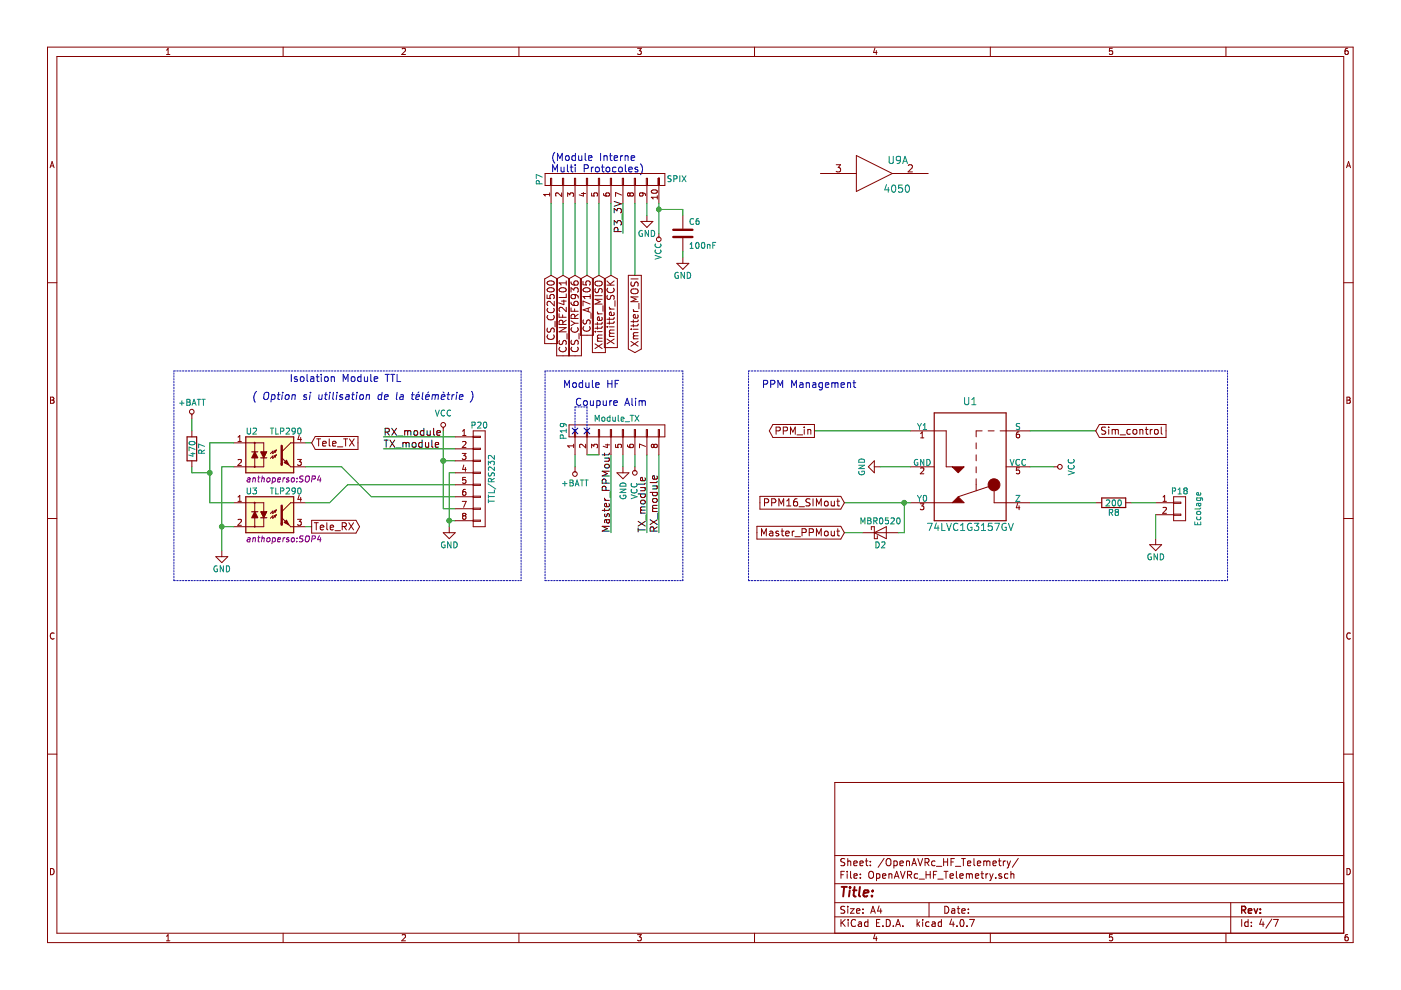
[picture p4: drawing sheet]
EESchema Schematic File Version 2
LIBS:Mega_2560 core mini_full_2.0-rescue
LIBS:power
LIBS:device
LIBS:transistors
LIBS:conn
LIBS:linear
LIBS:regul
LIBS:74xx
LIBS:cmos4000
LIBS:adc-dac
LIBS:memory
LIBS:xilinx
LIBS:microcontrollers
LIBS:dsp
LIBS:microchip
LIBS:analog_switches
LIBS:motorola
LIBS:texas
LIBS:intel
LIBS:audio
LIBS:interface
LIBS:digital-audio
LIBS:philips
LIBS:display
LIBS:cypress
LIBS:siliconi
LIBS:opto
LIBS:atmel
LIBS:contrib
LIBS:valves
LIBS:OPEN_EVO
LIBS:Mega_2560 core mini_full_2.0-cache
EELAYER 25 0
EELAYER END
$Descr A4 11693 8268
encoding utf-8
Sheet 4 7
Title ""
Date ""
Rev ""
Comp ""
Comment1 ""
Comment2 ""
Comment3 ""
Comment4 ""
$EndDescr
$Comp
L R-RESCUE-Mega_2560_core_mini_full_2.0 R7
U 1 1
P 1600 3750
F 0 "R7" V 1680 3750 50  0000 C CNN
F 1 "470" V 1600 3750 50  0000 C CNN
F 2 "Resistors_SMD:R_1206" V 1530 3750 50  0001 C CNN
F 3 "" H 1600 3750 50  0000 C CNN
	1    1600 3750
	1    0    0    -1  
$EndComp
$Comp
L GND-RESCUE-Mega_2560_core_mini_full_2.0 #PWR067
U 1 1
P 1850 4600
F 0 "#PWR067" H 1850 4350 50  0001 C CNN
F 1 "GND" H 1850 4450 50  0000 C CNN
F 2 "" H 1850 4600 50  0000 C CNN
F 3 "" H 1850 4600 50  0000 C CNN
	1    1850 4600
	1    0    0    -1  
$EndComp
$Comp
L +BATT #PWR068
U 1 1
P 1600 3500
F 0 "#PWR068" H 1600 3350 50  0001 C CNN
F 1 "+BATT" H 1600 3640 50  0000 C CNN
F 2 "" H 1600 3500 50  0000 C CNN
F 3 "" H 1600 3500 50  0000 C CNN
	1    1600 3500
	1    0    0    -1  
$EndComp
$Comp
L CONN_01X08 P19
U 1 1
P 5150 3600
F 0 "P19" H 5150 4050 50  0000 C CNN
F 1 "Module_TX" V 5250 3600 50  0000 C CNN
F 2 "Pin_Headers:Pin_Header_Straight_2x04_Pitch2.54mm" H 5150 3600 50  0001 C CNN
F 3 "" H 5150 3600 50  0000 C CNN
	1    5150 3600
	0    -1   -1   0   
$EndComp
$Comp
L GND-RESCUE-Mega_2560_core_mini_full_2.0 #PWR069
U 1 1
P 5200 3900
F 0 "#PWR069" H 5200 3650 50  0001 C CNN
F 1 "GND" V 5200 3700 50  0000 C CNN
F 2 "" H 5200 3900 50  0000 C CNN
F 3 "" H 5200 3900 50  0000 C CNN
	1    5200 3900
	1    0    0    -1  
$EndComp
Text Label 5100 4450 1    60   ~ 0
Master_PPMout
$Comp
L VCC #PWR070
U 1 1
P 5300 3900
F 0 "#PWR070" H 5300 3750 50  0001 C CNN
F 1 "VCC" V 5300 4100 50  0000 C CNN
F 2 "" H 5300 3900 50  0000 C CNN
F 3 "" H 5300 3900 50  0000 C CNN
	1    5300 3900
	-1   0    0    1   
$EndComp
Text Notes 3350 3200 2    60   ~ 0
Isolation Module TTL
$Comp
L +BATT #PWR071
U 1 1
P 4800 3900
F 0 "#PWR071" H 4800 3750 50  0001 C CNN
F 1 "+BATT" H 4800 4040 50  0000 C CNN
F 2 "" H 4800 3900 50  0000 C CNN
F 3 "" H 4800 3900 50  0000 C CNN
	1    4800 3900
	-1   0    0    1   
$EndComp
NoConn ~ 4800 3600
NoConn ~ 4900 3600
$Comp
L R-RESCUE-Mega_2560_core_mini_full_2.0 R8
U 1 1
P 9300 4200
F 0 "R8" V 9380 4200 50  0000 C CNN
F 1 "200" V 9300 4200 50  0000 C CNN
F 2 "Resistors_SMD:R_1206" V 9230 4200 50  0001 C CNN
F 3 "" H 9300 4200 50  0000 C CNN
	1    9300 4200
	0    1    1    0   
$EndComp
Text Notes 7150 3250 2    60   ~ 0
PPM Management
$Comp
L MBR0520 D2
U 1 1
P 7350 4450
F 0 "D2" H 7350 4350 50  0000 C CNN
F 1 "MBR0520" H 7350 4550 50  0000 C CNN
F 2 "Diodes_SMD:D_SOD-123" H 7350 4275 50  0001 C CNN
F 3 "" H 7350 4450 50  0001 C CNN
	1    7350 4450
	1    0    0    -1  
$EndComp
Text Notes 2100 3350 0    60   Italic 0
( Option si utilisation de la télémètrie )
$Comp
L CONN_01X02 P18
U 1 1
P 9850 4250
F 0 "P18" H 9850 4400 50  0000 C CNN
F 1 "Ecolage" V 10000 4250 50  0000 C CNN
F 2 "Pin_Headers:Pin_Header_Straight_1x02_Pitch2.54mm" H 9850 4250 50  0001 C CNN
F 3 "" H 9850 4250 50  0000 C CNN
	1    9850 4250
	1    0    0    -1  
$EndComp
$Comp
L GND-RESCUE-Mega_2560_core_mini_full_2.0 #PWR072
U 1 1
P 9650 4500
F 0 "#PWR072" H 9650 4250 50  0001 C CNN
F 1 "GND" H 9650 4350 50  0000 C CNN
F 2 "" H 9650 4500 50  0000 C CNN
F 3 "" H 9650 4500 50  0000 C CNN
	1    9650 4500
	1    0    0    -1  
$EndComp
$Comp
L TLP290-RESCUE-Mega_2560_core_mini_full_2.0 U3
U 1 1
P 2250 4300
F 0 "U3" H 2050 4500 50  0000 L CNN
F 1 "TLP290" H 2250 4500 50  0000 L CNN
F 2 "anthoperso:SOP4" H 2050 4100 50  0000 L CIN
F 3 "" H 2275 4300 50  0000 L CNN
	1    2250 4300
	1    0    0    -1  
$EndComp
$Comp
L CONN_01X08 P20
U 1 1
P 4000 4000
F 0 "P20" H 4000 4450 50  0000 C CNN
F 1 "TTL/RS232" V 4100 4000 50  0000 C CNN
F 2 "anthoperso:Con_RS232_TTL" H 4000 4000 50  0001 C CNN
F 3 "" H 4000 4000 50  0000 C CNN
	1    4000 4000
	1    0    0    -1  
$EndComp
$Comp
L GND-RESCUE-Mega_2560_core_mini_full_2.0 #PWR073
U 1 1
P 3750 4400
F 0 "#PWR073" H 3750 4150 50  0001 C CNN
F 1 "GND" H 3750 4250 50  0000 C CNN
F 2 "" H 3750 4400 50  0000 C CNN
F 3 "" H 3750 4400 50  0000 C CNN
	1    3750 4400
	1    0    0    -1  
$EndComp
$Comp
L VCC #PWR074
U 1 1
P 3700 3600
F 0 "#PWR074" H 3700 3450 50  0001 C CNN
F 1 "VCC" H 3700 3750 50  0000 C CNN
F 2 "" H 3700 3600 50  0000 C CNN
F 3 "" H 3700 3600 50  0000 C CNN
	1    3700 3600
	1    0    0    -1  
$EndComp
$Comp
L TLP290-RESCUE-Mega_2560_core_mini_full_2.0 U2
U 1 1
P 2250 3800
F 0 "U2" H 2050 4000 50  0000 L CNN
F 1 "TLP290" H 2250 4000 50  0000 L CNN
F 2 "anthoperso:SOP4" H 2050 3600 50  0000 L CIN
F 3 "" H 2275 3800 50  0000 L CNN
	1    2250 3800
	1    0    0    -1  
$EndComp
Text Notes 4800 3400 0    60   ~ 0
Coupure Alim \n
Text Label 3200 3750 0    60   ~ 0
TX_module
Text Label 3200 3650 0    60   ~ 0
RX_module
Text Label 5500 4450 1    60   ~ 0
RX_module
Text Label 5400 4450 1    60   ~ 0
TX_module
$Comp
L 74LVC1G3157 U1
U 1 1
P 8100 3900
F 0 "U1" H 8100 4450 60  0000 C CNN
F 1 "74LVC1G3157GV" H 8100 3400 60  0000 C CNN
F 2 "SOT-457" H 8100 3900 60  0001 C CNN
F 3 "" H 8100 3900 60  0000 C CNN
	1    8100 3900
	1    0    0    -1  
$EndComp
$Comp
L VCC #PWR075
U 1 1
P 8800 3900
F 0 "#PWR075" H 8800 3750 50  0001 C CNN
F 1 "VCC" H 8800 4050 50  0000 C CNN
F 2 "" H 8800 3900 50  0000 C CNN
F 3 "" H 8800 3900 50  0000 C CNN
	1    8800 3900
	0    1    1    0   
$EndComp
$Comp
L GND-RESCUE-Mega_2560_core_mini_full_2.0 #PWR076
U 1 1
P 7350 3900
F 0 "#PWR076" H 7350 3650 50  0001 C CNN
F 1 "GND" H 7350 3750 50  0000 C CNN
F 2 "" H 7350 3900 50  0000 C CNN
F 3 "" H 7350 3900 50  0000 C CNN
	1    7350 3900
	0    1    1    0   
$EndComp
Text Notes 4700 3250 0    60   ~ 0
Module HF
Wire Wire Line
	9650 4200 9450 4200
Wire Wire Line
	9650 4300 9650 4500
Wire Notes Line
	1450 4850 4350 4850
Wire Wire Line
	5000 3800 4900 3800
Connection ~ 1850 4400
Wire Wire Line
	1950 4400 1850 4400
Wire Wire Line
	1850 3900 1850 4600
Wire Wire Line
	1950 3900 1850 3900
Wire Wire Line
	5100 3800 5100 4450
Wire Wire Line
	1600 3600 1600 3500
Wire Wire Line
	2600 3700 2550 3700
Wire Wire Line
	2550 4400 2600 4400
Wire Wire Line
	5500 3800 5500 4450
Wire Wire Line
	5400 3800 5400 4450
Wire Wire Line
	3750 3950 3800 3950
Wire Wire Line
	3100 4150 3800 4150
Wire Wire Line
	2550 4200 2750 4200
Wire Wire Line
	2750 4200 2900 4050
Wire Wire Line
	2900 4050 3800 4050
Connection ~ 3750 4350
Wire Wire Line
	3750 3950 3750 4400
Wire Wire Line
	3700 3600 3700 4250
Wire Wire Line
	3800 3850 3700 3850
Connection ~ 3700 3850
Wire Wire Line
	3100 4150 2850 3900
Wire Wire Line
	2850 3900 2550 3900
Wire Wire Line
	3800 3650 3200 3650
Wire Wire Line
	3800 3750 3200 3750
Wire Wire Line
	8600 3900 8800 3900
Wire Wire Line
	9150 4200 8600 4200
Wire Wire Line
	7600 3900 7350 3900
Wire Wire Line
	8600 3600 9150 3600
Wire Wire Line
	6800 3600 7600 3600
Wire Wire Line
	7050 4200 7600 4200
Wire Wire Line
	7050 4450 7200 4450
Wire Wire Line
	7550 4450 7550 4200
Connection ~ 7550 4200
Wire Notes Line
	6250 3100 10250 3100
Wire Wire Line
	1750 4200 1950 4200
Wire Wire Line
	1750 3700 1750 4200
Wire Wire Line
	1750 3700 1950 3700
Wire Wire Line
	1750 3950 1600 3950
Wire Wire Line
	1600 3950 1600 3900
Connection ~ 1750 3950
Wire Notes Line
	1450 3100 4350 3100
Wire Notes Line
	4350 3100 4350 4850
Wire Notes Line
	1450 4850 1450 3100
Wire Notes Line
	4800 3600 4800 3400
Wire Notes Line
	4800 3400 4900 3400
Wire Notes Line
	4900 3400 4900 3600
Wire Notes Line
	4550 4850 5700 4850
Wire Notes Line
	5700 4850 5700 3100
Wire Notes Line
	5700 3100 4550 3100
Wire Notes Line
	4550 3100 4550 4850
Wire Wire Line
	3700 4250 3800 4250
Wire Wire Line
	3750 4350 3800 4350
Wire Wire Line
	7550 4450 7500 4450
Wire Wire Line
	5300 3900 5300 3800
Wire Wire Line
	5200 3900 5200 3800
Wire Wire Line
	4800 3900 4800 3800
$Comp
L C-RESCUE-Mega_2560_core_mini_full_2.0 C6
U 1 1
P 5700 1950
F 0 "C6" H 5750 2050 50  0000 L CNN
F 1 "100nF" H 5750 1850 50  0000 L CNN
F 2 "Capacitors_SMD:C_1206" H 5738 1800 50  0001 C CNN
F 3 "" H 5700 1950 50  0000 C CNN
	1    5700 1950
	1    0    0    -1  
$EndComp
$Comp
L GND-RESCUE-Mega_2560_core_mini_full_2.0 #PWR077
U 1 1
P 5700 2150
F 0 "#PWR077" H 5700 1900 50  0001 C CNN
F 1 "GND" H 5700 2000 50  0000 C CNN
F 2 "" H 5700 2150 50  0000 C CNN
F 3 "" H 5700 2150 50  0000 C CNN
	1    5700 2150
	1    0    0    -1  
$EndComp
$Comp
L GND-RESCUE-Mega_2560_core_mini_full_2.0 #PWR078
U 1 1
P 5400 1800
F 0 "#PWR078" H 5400 1550 50  0001 C CNN
F 1 "GND" H 5400 1650 50  0000 C CNN
F 2 "" H 5400 1800 50  0000 C CNN
F 3 "" H 5400 1800 50  0000 C CNN
	1    5400 1800
	1    0    0    -1  
$EndComp
$Comp
L VCC #PWR079
U 1 1
P 5500 1950
F 0 "#PWR079" H 5500 1800 50  0001 C CNN
F 1 "VCC" V 5500 2100 50  0000 C CNN
F 2 "" H 5500 1950 50  0000 C CNN
F 3 "" H 5500 1950 50  0000 C CNN
	1    5500 1950
	-1   0    0    1   
$EndComp
Text Notes 4600 1450 0    60   ~ 0
(Module Interne\nMulti Protocoles)
$Comp
L CONN_01X10 P7
U 1 1
P 5050 1500
F 0 "P7" H 5050 2050 50  0000 C CNN
F 1 "SPIX" V 5050 900 50  0000 C CNN
F 2 "Pin_Header_Straight_2x05_Pitch2.54mm" H 5050 1500 50  0001 C CNN
F 3 "" H 5050 1500 50  0000 C CNN
	1    5050 1500
	0    -1   -1   0   
$EndComp
Text Label 5200 1950 1    60   ~ 0
P3_3V
Wire Wire Line
	5100 1700 5100 2300
Wire Wire Line
	5300 1700 5300 2300
Wire Wire Line
	5000 1700 5000 2300
Wire Wire Line
	5700 2150 5700 2100
Wire Wire Line
	4800 1700 4800 2300
Wire Wire Line
	5400 1800 5400 1700
Wire Wire Line
	4600 1700 4600 2300
Wire Wire Line
	5500 1700 5500 1950
Wire Wire Line
	4900 1700 4900 2300
Wire Wire Line
	4700 1700 4700 2300
Wire Wire Line
	5200 1700 5200 1950
Wire Wire Line
	5700 1800 5700 1750
Wire Wire Line
	5700 1750 5500 1750
Connection ~ 5500 1750
$Comp
L 4050-RESCUE-Mega_2560_core_mini_full_2.0 U9
U 1 1
P 7300 1450
F 0 "U9" H 7495 1565 60  0000 C CNN
F 1 "4050" H 7490 1325 60  0000 C CNN
F 2 "SO-16-N" H 7300 1450 60  0001 C CNN
F 3 "" H 7300 1450 60  0001 C CNN
	1    7300 1450
	1    0    0    -1  
$EndComp
Wire Notes Line
	6250 4850 10250 4850
Wire Notes Line
	10250 4850 10250 3100
Wire Notes Line
	6250 4850 6250 3100
Text GLabel 2600 4400 2    60   Output ~ 0
Tele_RX
Text GLabel 2600 3700 2    60   Input ~ 0
Tele_TX
Text GLabel 4600 2300 3    60   Input ~ 0
CS_CC2500
Text GLabel 4700 2300 3    60   Input ~ 0
CS_NRF24L01
Text GLabel 4800 2300 3    60   Input ~ 0
CS_CYRF6936
Text GLabel 4900 2300 3    60   Input ~ 0
CS_A7105
Text GLabel 5000 2300 3    60   Input ~ 0
Xmitter_MISO
Text GLabel 5100 2300 3    60   Input ~ 0
Xmitter_SCK
Text GLabel 5300 2300 3    60   Output ~ 0
Xmitter_MOSI
Text GLabel 6800 3600 0    60   Output ~ 0
PPM_in
Text GLabel 7050 4200 0    60   Input ~ 0
PPM16_SIMout
Text GLabel 7050 4450 0    60   Input ~ 0
Master_PPMout
Text GLabel 9150 3600 2    60   Input ~ 0
Sim_control
$EndSCHEMATC
